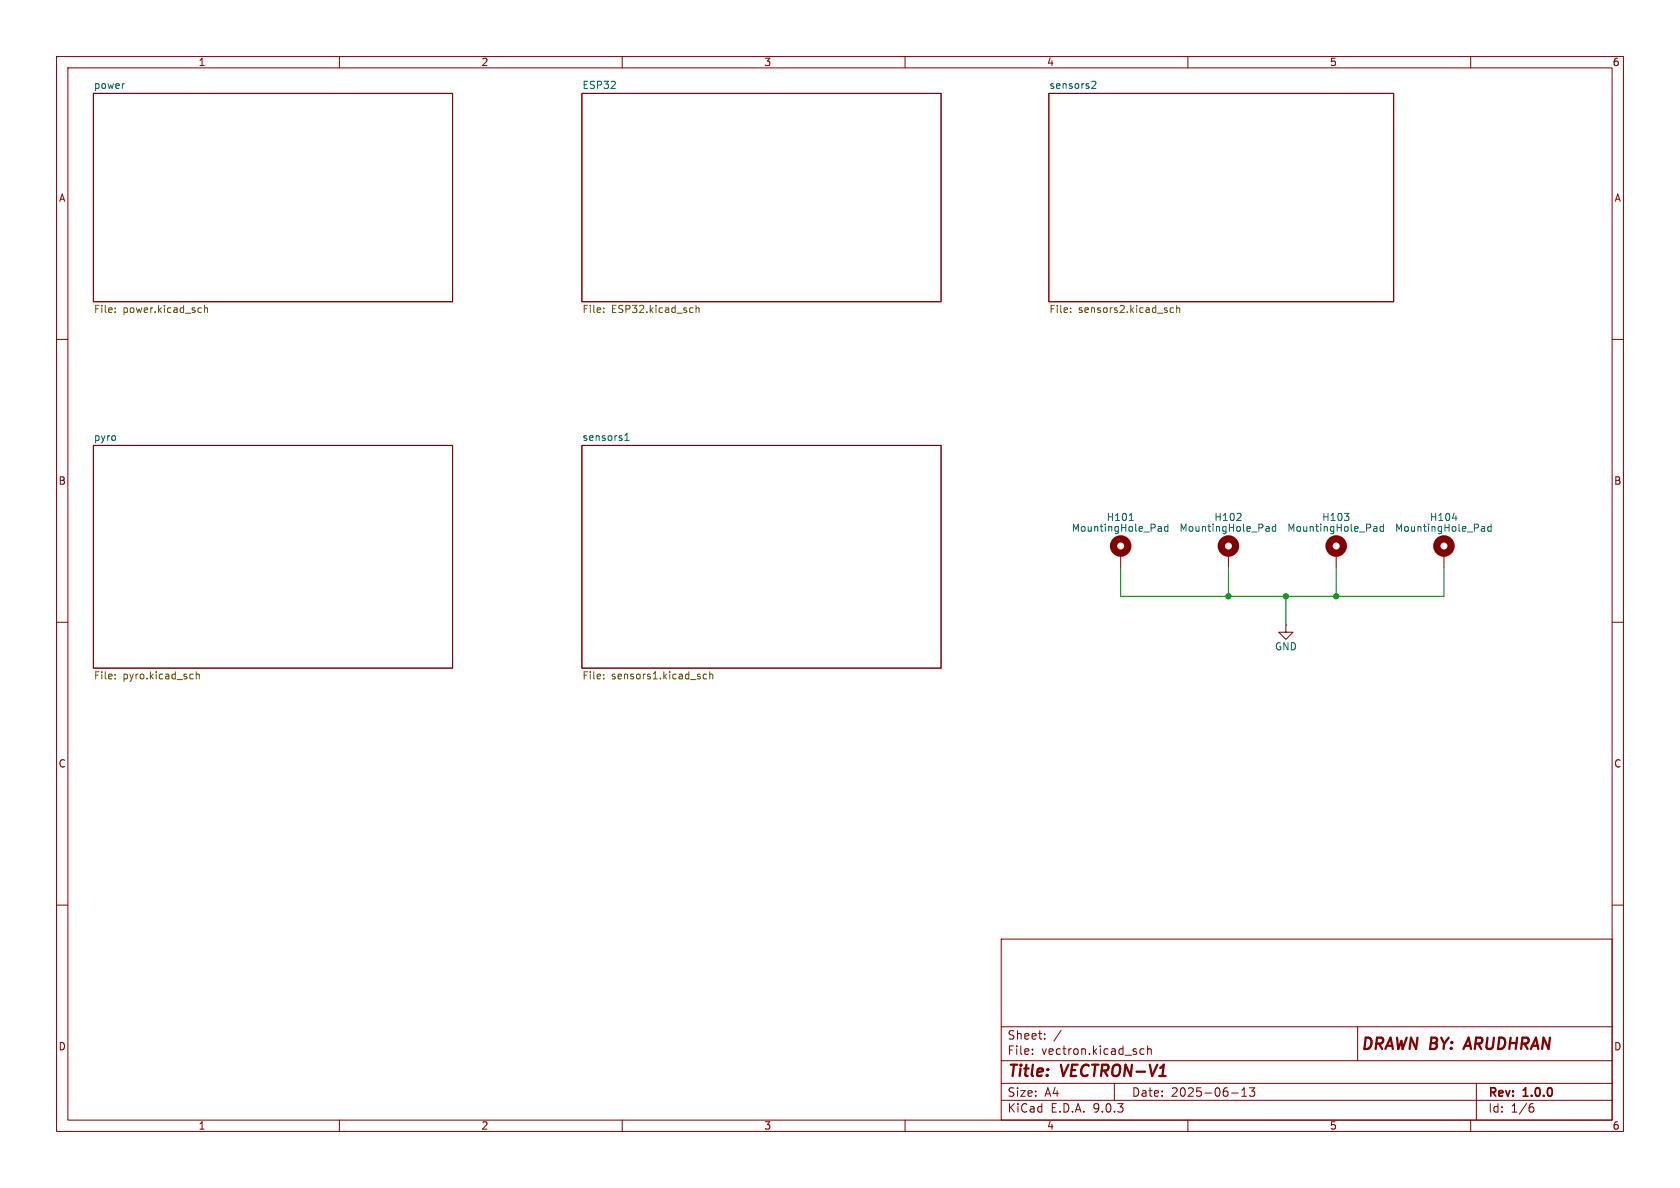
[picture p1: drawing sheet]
<svg xmlns="http://www.w3.org/2000/svg" width="297mm" height="210mm" viewBox="0 0 297 210" stroke-linecap="round" stroke-linejoin="round" font-family="sans-serif">
<g fill="none" stroke="#840000" stroke-width=".18">
<path d="M10 10h277v190h-277zM12 12h273v186h-273zM16.5 16.5h63.5v36.8h-63.5zM60 10v2M102.9 16.5h63.5v36.8h-63.5zM110 10v2M160 10v2M185.4 16.5h61v36.8h-61zM210 10v2M260 10v2M10 60h2M16.5 78.7h63.5v39.4h-63.5z"/>
<path d="M102.9 78.7h63.5v39.4h-63.5zM285 60h2M198.1 97.8v2.5M217.2 97.8v2.5M236.2 97.8v2.5M255.3 97.8v2.5M10 110h2M227.3 110.5v1.3h1.3l-1.3 1.2-1.2-1.2h1.2M227.3 110.5h.1M285 110h2M10 160h2M177 166h108v32h-108z"/>
<path d="M285 160h2M60 198v2M110 198v2M160 198v2M177 194.5h108M177 191.5h108M177 187.5h108M177 181.5h108M182.5 186.3v.1M182.5 185.5v.1M184.7 183.6v.1M184.7 182.8v.1"/>
<path d="M187.6 182.1l-1.3 2M197 191.5v3M202.2 185.5l-.4-.1-.3 .3v.4l.2 .2h.5M202.9 185.5l.2-.1 .4 .1v.9M202.9 184.9v1.5M210 198v2M217.7 193.2h1.2M219.5 193.8h.9M219.5 192.7l.5-.4v1.5M220.9 192.3h.9l-.5 .6 .4 .1v.7l-.2 .1h-.4l-.2-.1M240 181.5v6M260 198v2"/>
<path d="M261 191.5v6.5M270.6 195.7h.4l.2 .3-.1 .5-.5 .1M271 195.1l-.4 .1"/>
</g>
<path d="M259.6 183.4l-.9 2" fill="none" stroke="#840000" stroke-width=".4"/>
<g fill="none" stroke="#006464" stroke-width=".18">
<path d="M21.9 14.8h.1M193.1 14.4h.4l.2 .3-.7 .9h.7M110.5 77.9h.7M110.5 77l.3-.4v1.3M199.6 92h.8M204.9 93.1h.2l.2 .2v.6M205.3 93.9h-.4M205.3 93.4h-.4M206.5 93.1h-.4l-.2 .2 .1 .6h.5M206.5 92.7v1.2M218.6 92h.8M219.3 90.9v.4"/>
<path d="M223.9 93.1h.3l.2 .2v.6M224.4 93.9h-.5M224.4 93.4h-.5M225.5 93.1h-.3l-.3 .2 .1 .6h.5M225.5 92.7v1.2M237.7 90.7h.8l-.5 .5M238.4 91.4v.5M243 93.1h.2l.2 .2v.6M243.4 93.9h-.4M243.4 93.4h-.4M244.6 93.1h-.4l-.2 .2 .1 .6h.5M244.6 92.7v1.2"/>
<path d="M256.8 91.6h.8M262 93.1h.3l.2 .2v.6M262.5 93.9h-.5M262.5 93.4h-.5M263.6 93.1h-.3l-.3 .2 .1 .6h.5M263.6 92.7v1.2"/>
</g>
<g fill="none" stroke="#725600" stroke-width=".18">
<path d="M20.4 55.1v.1M20.4 54.5v.1M35.2 54.4l.4 .1M35.6 55.2h-.4M36.1 54.5l.2-.1 .3 .1 .1 .7M36.1 54v1.2M106.7 54.5v.1M106.7 55.1v.1M122.4 54.4l.1 .1M122.5 55.2h-.1M123.1 54.5l.1-.1 .3 .1 .1 .7M123.1 54v1.2"/>
<path d="M189.3 55.1v.1M189.3 54.5v.1M207.5 54.5l-.4-.1-.2 .2 .1 .6h.5M208 54.5l.2-.1 .3 .1 .1 .7M208 54v1.2M20.4 119.2v.2M20.4 119.9v.1M34 119.2h.1M34.1 120h-.1M34.7 119.3l.2-.1h.3v.8M34.7 118.7v1.3M106.7 119.9v.1"/>
<path d="M106.7 119.2v.2M124.9 119.2h-.3l-.3 .2 .1 .6h.5M125.5 119.3l.1-.1h.4v.8M125.5 118.7v1.3"/>
</g>
<g fill="none" stroke="#840000" stroke-width="1.3">
<circle cx="198.1" cy="96.5" r="1.27"/>
<circle cx="217.2" cy="96.5" r="1.27"/>
<circle cx="236.2" cy="96.5" r="1.27"/>
<circle cx="255.3" cy="96.5" r="1.27"/>
</g>
<path d="M198.1 100.3v5.1h57.2v-5.1M217.2 100.3v5.1M227.3 105.4v5.1M236.2 100.3v5.1" fill="none" stroke="#009600" stroke-width=".18"/>
<g fill="#009600" stroke="#009600" stroke-width=".18">
<circle cx="217.2" cy="105.4" r=".46"/>
<circle cx="227.3" cy="105.4" r=".46"/>
<circle cx="236.2" cy="105.4" r=".46"/>
</g>
<g font-size="2.8" fill="#840000">
<text x="178" y="190.9">Title:</text>
<text x="187.7" y="190.9">VECTRON-V1</text>
<text x="240.5" y="186.1">DRAWN BY:</text>
<text x="259.9" y="186.1">ARUDHRAN</text>
</g>
<g font-size="2.1" fill="#840000">
<text x="178" y="184">Sheet:</text>
<text x="178" y="186.7">File:</text>
<text x="184.1" y="186.7">vectron.kicad_sch</text>
<text x="178" y="196.9">KiCad</text>
<text x="178" y="194.1">Size:</text>
<text x="184.7" y="194.1">A4</text>
<text x="185.7" y="196.9">E.D.A.</text>
<text x="193.3" y="196.9">9.0.3</text>
<text x="200" y="194.1">Date:</text>
<text x="207" y="194.1">2025-06-13</text>
<text x="263" y="194.3">Rev:</text>
<text x="263" y="196.9">Id:</text>
<text x="267.1" y="196.9">1/6</text>
<text x="269.4" y="194.3">1.0.0</text>
</g>
<g font-size="1.8" fill="#840000">
<text x="35" y="11.9">1</text>
<text x="85" y="11.9">2</text>
<text x="135" y="11.9">3</text>
<text x="185" y="11.9">4</text>
<text x="235" y="11.9">5</text>
<text x="285" y="11.9">6</text>
<text x="10.3" y="35.9">A</text>
<text x="285.3" y="35.9">A</text>
<text x="10.3" y="85.9">B</text>
<text x="285.3" y="85.9">B</text>
<text x="10.3" y="135.9">C</text>
<text x="285.3" y="135.9">C</text>
<text x="10.3" y="185.9">D</text>
<text x="285.3" y="185.9">D</text>
<text x="35" y="199.9">1</text>
<text x="85" y="199.9">2</text>
<text x="135" y="199.9">3</text>
<text x="185" y="199.9">4</text>
<text x="235" y="199.9">5</text>
<text x="285" y="199.9">6</text>
</g>
<g font-size="1.8" fill="#006464">
<text x="16.5" y="15.8">power</text>
<text x="102.9" y="15.8">ESP32</text>
<text x="185.4" y="15.8">sensors2</text>
<text x="16.5" y="78">pyro</text>
<text x="102.9" y="78">sensors1</text>
<text x="189.4" y="94.2">MountingHole_Pad</text>
<text x="195.5" y="92.3">H101</text>
<text x="208.4" y="94.2">MountingHole_Pad</text>
<text x="214.6" y="92.3">H102</text>
<text x="227.5" y="94.2">MountingHole_Pad</text>
<text x="233.6" y="92.3">H103</text>
<text x="246.5" y="94.2">MountingHole_Pad</text>
<text x="252.7" y="92.3">H104</text>
<text x="225.3" y="115.2">GND</text>
</g>
<g font-size="1.8" fill="#725600">
<text x="16.5" y="55.7">File:</text>
<text x="21.7" y="55.7">power.kicad_sch</text>
<text x="102.9" y="55.7">File:</text>
<text x="108.1" y="55.7">ESP32.kicad_sch</text>
<text x="185.4" y="55.7">File:</text>
<text x="190.6" y="55.7">sensors2.kicad_sch</text>
<text x="16.5" y="120.4">File:</text>
<text x="21.7" y="120.4">pyro.kicad_sch</text>
<text x="102.9" y="120.4">File:</text>
<text x="108.1" y="120.4">sensors1.kicad_sch</text>
</g>
</svg>
